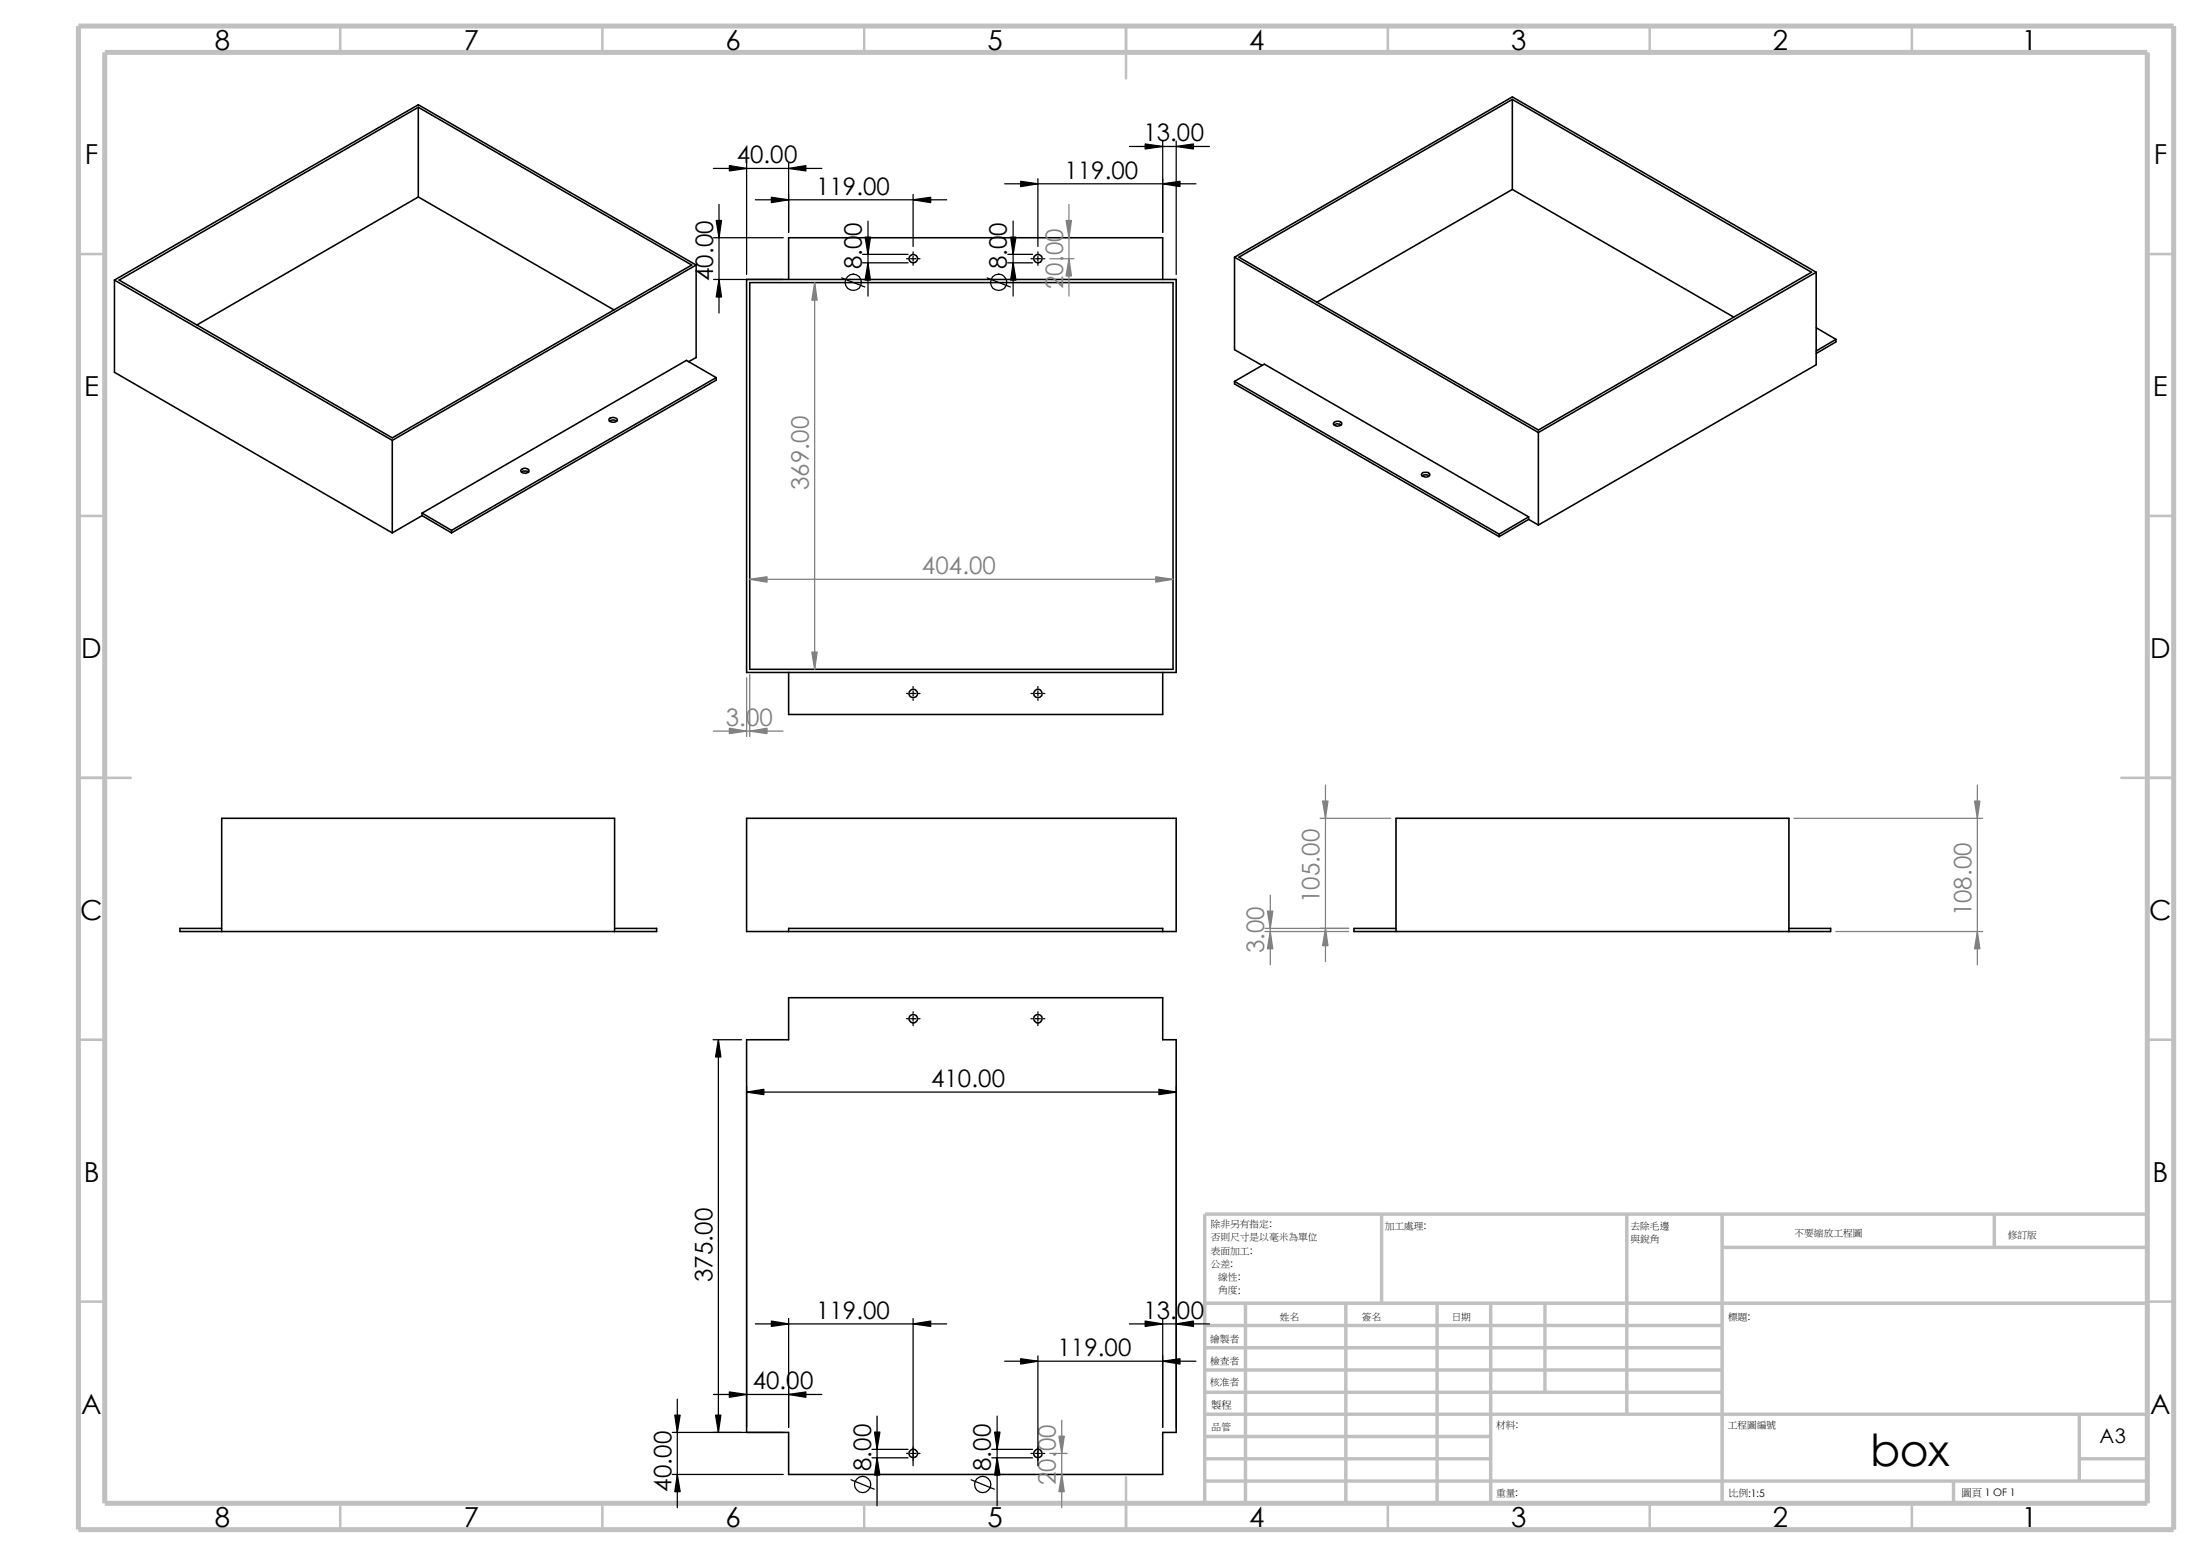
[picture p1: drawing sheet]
<svg xmlns="http://www.w3.org/2000/svg" width="297mm" height="210mm" viewBox="0 0 297 210" stroke-linecap="round" stroke-linejoin="round" font-family="sans-serif">
<g fill="none" stroke="#c0c0c0" stroke-width=".34">
<path d="M45.9 3.5v3.6M81.3 3.5v3.6M116.7 3.5v3.6M152 3.5v7.1M187.4 3.5v3.6M222.7 3.5v3.6M258.1 3.5v3.6M10.6 34.3h3.5M289.9 34.3h3.6M10.6 69.6h3.5M289.9 69.6h3.6M10.6 105h7.1"/>
<path d="M286.4 105h7.1M10.6 140.3h3.5M289.9 140.3h3.6M10.6 175.7h3.5M289.9 175.7h3.6M152 199.4v7.1M45.9 202.9v3.6M81.3 202.9v3.6M116.7 202.9v3.6M187.4 202.9v3.6M222.7 202.9v3.6M258.1 202.9v3.6"/>
</g>
<g fill="none" stroke="#c0c0c0" stroke-width=".47">
<path d="M162.6 175.9h127.3M162.6 178.9h69.9M168.1 175.9v27M181.7 175.9v27M186.5 163.9v12M194 175.9v27M201.3 175.9v27M208.6 175.9v12M219.6 163.9v27M232.5 163.9v39M232.5 168.4h57.4M269.2 163.9v4.5"/>
<path d="M289.9 163.9h-127.3v39M162.6 190.9h127.3M162.6 199.9h127.3M162.6 187.9h69.9M162.6 184.9h69.9M162.6 181.9h69.9M162.6 196.9h38.7M162.6 193.9h38.7M263.7 199.9v3M280.7 190.9v9M280.7 196.9h9.2"/>
</g>
<path d="M10.6 3.5h282.9v203h-282.9zM14.1 7.1h275.8v195.8h-275.8z" fill="none" stroke="#c0c0c0" stroke-width=".68" stroke-linecap="butt"/>
<g fill="none" stroke="#000" stroke-width=".21">
<path d="M56.5 14.5v12.1M204.2 13.4v12.2M15.5 37.8l37.5 21.6M15.5 37.8v12.4l37.5 21.7M16.1 37.8l40.4-23.3 36.9 21.3-40.4 23.3zM56.5 26.6l-29.9 17.3M56.5 26.6l26.4 15.2M94 35.8l-41 23.6M94 35.8v12.5l-1 .5M94 35.8l-37.5-21.7-41 23.7M100.8 37.7h58v53.1h-58zM101.2 38.1h57.2v52.2h-57.2z"/>
<path d="M106.5 37.7v-5.6h50.5v5.6M166.7 34.7v12.5l3.7 2.1M166.7 34.7l41 23.7M166.7 34.7l37.5-21.6 41 23.6M167.3 34.7l36.9-21.3 40.4 23.3-36.9 21.3zM204.2 25.6l-26.4 15.2M204.2 25.6l29.9 17.2M245.2 36.7l-37.5 21.7M245.2 36.7v12.5l-37.5 21.7M53 59.4v12.5M82.3 56.5a.73 .73 0 0 1 1.1 .2 .73 .73 0 0 1-1.2 0zM82.3 56.9l.4-.2 .6 .2"/>
<path d="M96.7 51l-4-2.4-35.7 20.7M96.7 51l-35.7 20.6M96.7 51v.3l-35.7 20.6M166.7 51.5l4-2.4 35.7 20.7M166.7 51.5v.3l35.7 20.6M166.7 51.5l35.7 20.6M180.1 57.4l.4-.2 .6 .2M180.1 57a.66 .66 0 0 1 1 .2 .67 .67 0 0 1-1.1 0zM207.7 58.4v12.5M245.2 44.2l2.7 1.6M247.9 45.8l-2.7 1.6M247.9 45.8v.3l-2.7 1.6"/>
<path d="M57 69.3v.3M57 69.6l-4 2.3M57 69.3l4 2.3M57 69.6l4 2.3M61 71.6v.3M70.4 63.4a.68 .68 0 0 1 1 .1 .62 .62 0 0 1-.8 .3l-.3-.2zM70.4 63.7l.2-.1h.5l.2 .1M192 64.2l.2-.1 .8 .1M192 63.9a.72 .72 0 0 1 1 .2 .67 .67 0 0 1-1.1 0zM202.4 72.1v.3M206.4 69.8v.3M206.4 70.1l1.3 .8"/>
<path d="M206.4 69.8l-4 2.3M206.4 70.1l-4 2.3M106.5 90.8v5.6h50.5v-5.6M100.8 110.4h58v15.3h-58zM29.9 125.7v-15.3h53.1v15.3M29.9 125.3h-5.6v.4h64.3v-.4h-5.6M106.5 134.7h50.5v5.6h1.8v53h-1.8v5.7h-50.5v-5.7h-5.7v-53h5.7zM106.5 125.7v-.4h50.5v.4M188.5 125.7v-15.3h53v15.3M188.5 125.3h-5.7v.4h64.3v-.4h-5.6"/>
<circle cx="123.3" cy="34.9" r=".56"/>
<circle cx="140.1" cy="34.9" r=".58"/>
<circle cx="123.3" cy="93.6" r=".56"/>
<circle cx="140.1" cy="93.6" r=".58"/>
<circle cx="123.3" cy="137.5" r=".56"/>
<circle cx="140.1" cy="137.5" r=".58"/>
<circle cx="123.3" cy="196.2" r=".56"/>
<circle cx="140.1" cy="196.2" r=".58"/>
</g>
<g fill="none" stroke="#808080" stroke-width=".17">
<path d="M110 38.1v52.2M141.7 34.9h3.3M144.3 27.6v12.4M101.2 78.2h57.2M96.3 98.7h9.4M100.8 91.5v7.9M101.2 91.1v8.3M178.2 110.4h9.5M178.9 106v23.8M242.2 110.4h25.5M267 106v24.2M170.8 125.3h11.3"/>
<path d="M170.8 125.7h11.3M171.5 120.8v9.4M247.9 125.7h19.8M141.7 196.2h2.4M143.3 191.7v11.8"/>
</g>
<g fill="#808080" stroke="#808080" stroke-width=".17">
<path d="M178.9 125.3l.4 2.3h-.7z"/>
<path d="M178.6 108.1h.7l-.4 2.3z"/>
<path d="M266.6 108.1h.7l-.3 2.3z"/>
<path d="M267 125.7l.3 2.4h-.7z"/>
<path d="M171.1 123h.7l-.3 2.3z"/>
<path d="M171.5 125.7l.3 2.4h-.7z"/>
<path d="M101.2 98.7l2.3-.4v.7z"/>
<path d="M98.5 98.3l2.3 .4-2.3 .3z"/>
<path d="M110 38.1l.3 2.4h-.7z"/>
<path d="M109.6 88h.7l-.3 2.3z"/>
<path d="M101.2 78.2l2.3-.3v.7z"/>
<path d="M156 77.9l2.4 .3-2.4 .4z"/>
<path d="M143.9 29.8h.8l-.4 2.3z"/>
<path d="M144.3 34.9l.4 2.4h-.8z"/>
<path d="M143.3 199l.4 2.3h-.7z"/>
<path d="M143 193.8h.7l-.4 2.4z"/>
</g>
<g fill="none" stroke="#000" stroke-width=".17">
<path d="M152.5 19.8h10.8M157 19v12.4M158.8 19v18M96.3 22.7h14.7M96.4 32.1h9.3M96.4 37.7h9.3M97.1 27.6v14.6M100.8 22v15M102 27h25.8M106.5 22v9.4M113.6 37.5l3.2 1.2M116.5 35.5h6.1"/>
<path d="M116.5 34.3h6.1M117.2 29.8v10.2M122.4 34.9h.2M122.9 34.9h.8M123.3 26.2v7.1M123.3 34v.2M123.3 34.5v.8M123.3 35.6v.2M124 34.9h.2M133.3 37.5l3.1 1.2M135.6 24.8h25.9M136.1 35.5h3.3"/>
<path d="M136.1 34.3h3.3M136.8 29.8v10.2M139.2 34.9h.2M139.8 34.9h.7M140.1 24.1v9.2M140.1 34v.2M140.1 34.5v.8M140.1 35.6v.2M140.8 34.9h.3M122.4 93.6h.2M122.9 93.6h.8M123.3 92.7v.2"/>
<path d="M123.3 93.3v.6M123.3 94.3v.2M124 93.6h.2M139.2 93.6h.2M139.8 93.6h.7M140.1 92.7v.2M140.1 93.3v.6M140.1 94.3v.2M140.8 93.6h.3M122.4 137.5h.2M122.9 137.5h.8M123.3 136.6v.2"/>
<path d="M123.3 137.1v.7M123.3 138.2v.2M124 137.5h.2M139.2 137.5h.2M139.8 137.5h.7M140.1 136.6v.2M140.1 137.1v.7M140.1 138.2v.2M140.8 137.5h.3M96.3 140.3h3.8M97 140.3v53M100.8 146.7v46"/>
<path d="M100.8 147.4h58M158.8 146.7v46M102 178.7h25.8M106.5 178v14.7M123.3 178v19.8M152.5 178.7h10.8M157 178v14.7M90.8 193.3h14.9M90.8 199h14.9M91.4 188.8v14.7M96.3 188.2h14.7M114.9 199.7l3.1 1.3"/>
<path d="M117.7 195.6h4.9M117.7 196.8h4.9M118.4 191.1v12.1M122.4 196.2h.2M122.9 196.2h.8M124 196.2h.2M131.1 199.7l3.1 1.3M133.9 195.6h5.5M133.9 196.8h5.5M134.6 191.1v12.1M135.6 183.7h25.9M139.2 196.2h.2"/>
<path d="M139.8 196.2h.7M140.1 183v14.8M140.8 196.2h.3"/>
<circle cx="115.2" cy="38.1" r="1.11"/>
<circle cx="134.8" cy="38.1" r="1.1"/>
<circle cx="116.4" cy="200.4" r="1.09"/>
<circle cx="132.7" cy="200.4" r="1.09"/>
</g>
<g fill="#000" stroke="#000" stroke-width=".17">
<path d="M154.6 19.4l2.4 .4-2.4 .3zM158.8 19.8l2.3-.4v.7zM96.7 29.8h.7l-.3 2.3zM97.1 37.7l.3 2.4h-.7zM98.5 22.4l2.3 .3-2.3 .4zM104.1 26.6l2.4 .4-2.4 .3zM106.5 22.7l2.3-.3v.7zM117.2 35.5l.3 2.3h-.7zM116.8 32h.7l-.3 2.3zM123.3 27l2.3-.4v.7zM136.8 35.5l.4 2.3h-.8zM136.4 32h.8l-.4 2.3z"/>
<path d="M137.8 24.5l2.3 .3-2.3 .4zM157 24.8l2.3-.3v.7zM97 140.3l.3 2.4h-.7zM100.8 147.4l2.3-.4v.7zM156.5 147l2.3 .4-2.3 .3zM104.1 178.3l2.4 .4-2.4 .3zM123.3 178.7l2.3-.4v.7zM154.6 178.3l2.4 .4-2.4 .3zM158.8 178.7l2.3-.4v.7zM91.4 199l.4 2.3h-.7zM91.1 191h.7l-.4 2.3zM96.6 191h.7l-.3 2.3z"/>
<path d="M98.5 187.9l2.3 .3-2.3 .4zM106.5 188.2l2.3-.3v.7zM118.1 193.3h.7l-.4 2.3zM118.4 196.8l.4 2.3h-.7zM134.3 193.3h.7l-.4 2.3zM134.6 196.8l.4 2.3h-.7zM137.8 183.4l2.3 .3-2.3 .4zM157 183.7l2.3-.3v.7z"/>
</g>
<text font-size="6" x="252.5" y="197.9">box</text>
<g font-size="3.7">
<text x="29" y="6.7">8</text>
<text x="62.6" y="6.7">7</text>
<text x="98" y="6.7">6</text>
<text x="133.3" y="6.7">5</text>
<text x="168.7" y="6.7">4</text>
<text x="204" y="6.7">3</text>
<text x="239.4" y="6.7">2</text>
<text x="273" y="6.7">1</text>
<text x="11.5" y="22.1">F</text>
<text x="290.8" y="22.1">F</text>
<text x="11.3" y="53.4">E</text>
<text x="290.7" y="53.4">E</text>
<text x="11" y="88.8">D</text>
<text x="290.3" y="88.8">D</text>
<text x="10.8" y="124.1">C</text>
<text x="290.2" y="124.1">C</text>
<text x="11.3" y="159.5">B</text>
<text x="290.6" y="159.5">B</text>
<text x="11" y="190.8">A</text>
<text x="290.3" y="190.8">A</text>
<text x="29" y="206.2">8</text>
<text x="62.6" y="206.2">7</text>
<text x="98" y="206.2">6</text>
<text x="133.3" y="206.2">5</text>
<text x="168.7" y="206.2">4</text>
<text x="204" y="206.2">3</text>
<text x="239.4" y="206.2">2</text>
<text x="273" y="206.2">1</text>
</g>
<g font-size="3.3">
<text x="99.5" y="22.1">40.00</text>
<text x="154.4" y="19.1">13.00</text>
<text x="110.2" y="26.3">119.00</text>
<text x="143.7" y="24.1">119.00</text>
<text x="96.3" y="37.9" transform="rotate(-90 96.3 37.9)">40.00</text>
<text x="116.3" y="36.4" transform="rotate(-90 116.3 36.4)">8.00</text>
<text x="135.9" y="36.4" transform="rotate(-90 135.9 36.4)">8.00</text>
<text x="125.7" y="146.7">410.00</text>
<text x="96.2" y="173" transform="rotate(-90 96.2 173)">375.00</text>
<text x="110.2" y="178">119.00</text>
<text x="154.4" y="178">13.00</text>
<text x="142.8" y="183">119.00</text>
<text x="101.6" y="187.5">40.00</text>
<text x="90.6" y="201.3" transform="rotate(-90 90.6 201.3)">40.00</text>
<text x="117.6" y="198.6" transform="rotate(-90 117.6 198.6)">8.00</text>
<text x="133.8" y="198.6" transform="rotate(-90 133.8 198.6)">8.00</text>
</g>
<g font-size="3.3" fill="#808080">
<text x="143.5" y="39" transform="rotate(-90 143.5 39)">20.00</text>
<text x="109.2" y="66.2" transform="rotate(-90 109.2 66.2)">369.00</text>
<text x="124.5" y="77.5">404.00</text>
<text x="98" y="98">3.00</text>
<text x="178.1" y="121.9" transform="rotate(-90 178.1 121.9)">105.00</text>
<text x="266.2" y="123.7" transform="rotate(-90 266.2 123.7)">108.00</text>
<text x="170.7" y="128.7" transform="rotate(-90 170.7 128.7)">3.00</text>
<text x="142.5" y="200.4" transform="rotate(-90 142.5 200.4)">20.00</text>
</g>
<text font-size="2.7" x="283.5" y="194.8">A3</text>
<g font-size="1.4">
<text x="163.5" y="190.1">製程</text>
<text x="264.8" y="202">圖頁 1 OF 1</text>
</g>
<g font-size="1.3">
<text x="163.4" y="165.7">除非另有指定:</text>
<text x="163.4" y="167.4">否則尺寸是以毫米為單位</text>
<text x="186.9" y="165.9">加工處理:</text>
<text x="220.1" y="165.9">去除毛邊</text>
<text x="220.1" y="167.6">與銳角</text>
<text x="242.3" y="166.9">不要縮放工程圖</text>
<text x="271.1" y="167">修訂版</text>
<text x="163.4" y="169.2">表面加工:</text>
<text x="163.4" y="171">公差:</text>
<text x="164.5" y="172.8">線性:</text>
<text x="164.5" y="174.6">角度:</text>
<text x="172.8" y="178.2">姓名</text>
<text x="183.9" y="178.2">簽名</text>
<text x="196" y="178.2">日期</text>
<text x="233.3" y="178.2">標題:</text>
<text x="163.4" y="181.1">繪製者</text>
<text x="163.4" y="184.1">檢查者</text>
<text x="163.4" y="187">核准者</text>
<text x="163.6" y="193">品管</text>
<text x="202" y="192.7">材料:</text>
<text x="233.3" y="192.7">工程圖編號</text>
<text x="202" y="201.9">重量:</text>
<text x="233.4" y="202">比例:1:5</text>
</g>
</svg>
